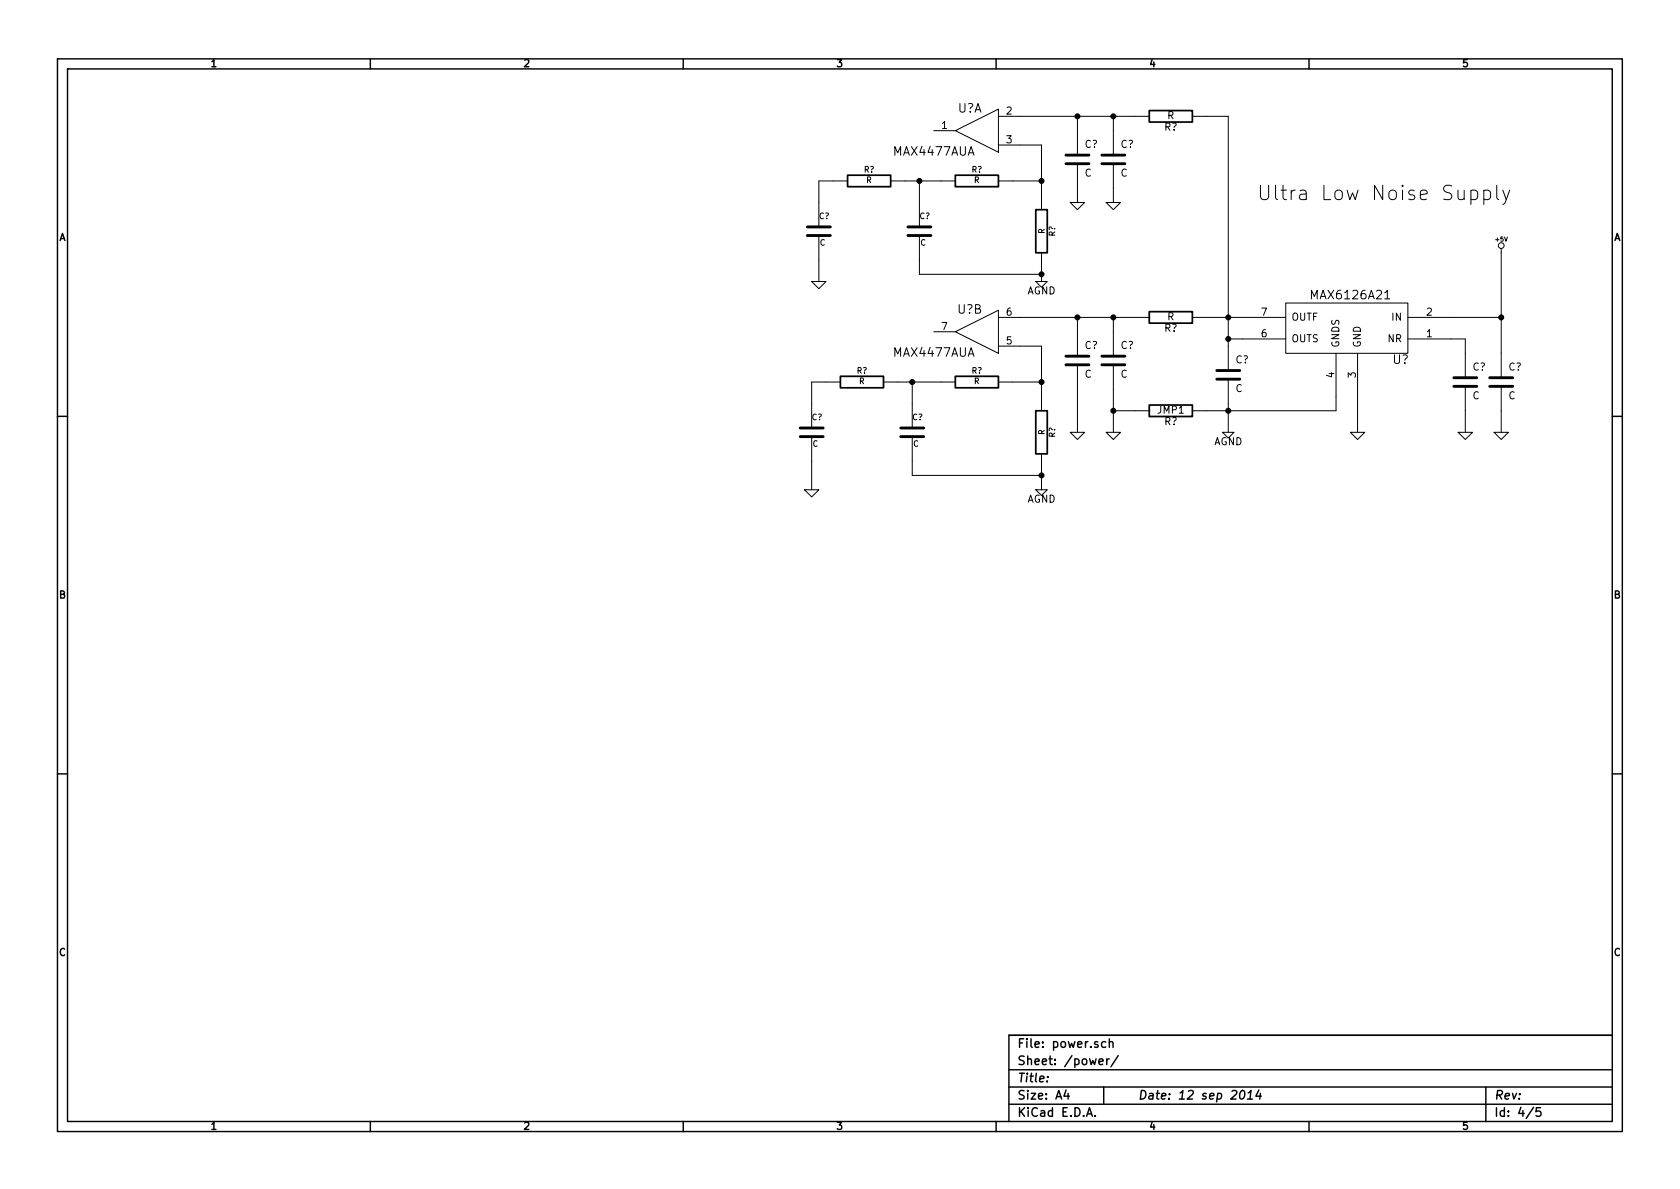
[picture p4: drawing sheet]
EESchema Schematic File Version 2
LIBS:power
LIBS:device
LIBS:transistors
LIBS:conn
LIBS:linear
LIBS:regul
LIBS:74xx
LIBS:cmos4000
LIBS:adc-dac
LIBS:memory
LIBS:xilinx
LIBS:special
LIBS:microcontrollers
LIBS:dsp
LIBS:microchip
LIBS:analog_switches
LIBS:motorola
LIBS:texas
LIBS:intel
LIBS:audio
LIBS:interface
LIBS:digital-audio
LIBS:philips
LIBS:display
LIBS:cypress
LIBS:siliconi
LIBS:opto
LIBS:atmel
LIBS:contrib
LIBS:valves
LIBS:sdr-cache
EELAYER 27 0
EELAYER END
$Descr A4 11693 8268
encoding utf-8
Sheet 4 5
Title ""
Date "12 sep 2014"
Rev ""
Comp ""
Comment1 ""
Comment2 ""
Comment3 ""
Comment4 ""
$EndDescr
Text Notes 8750 1400 0    100  ~ 0
Ultra Low Noise Supply
Connection ~ 7750 2850
Wire Wire Line
	7900 2850 7750 2850
Wire Wire Line
	7500 2700 7500 3000
Connection ~ 7750 800 
Wire Wire Line
	7750 800  7750 900 
Wire Wire Line
	7750 1300 7750 1400
Connection ~ 7750 2200
Wire Wire Line
	7750 2200 7750 2300
Wire Wire Line
	8400 800  8550 800 
Wire Wire Line
	8550 800  8550 2400
Connection ~ 8550 2350
Wire Wire Line
	9300 2850 9300 2750
Wire Wire Line
	9450 3000 9450 2750
Wire Wire Line
	10450 2850 10450 3000
Wire Wire Line
	10100 2350 10200 2350
Wire Wire Line
	10200 2350 10200 2450
Wire Wire Line
	10450 2200 10100 2200
Wire Wire Line
	10450 1750 10450 2450
Connection ~ 10450 2200
Wire Wire Line
	10200 2850 10200 3000
Wire Wire Line
	8650 2350 8550 2350
Wire Wire Line
	8550 2800 8550 3000
Connection ~ 8550 2850
Wire Wire Line
	8400 2200 8650 2200
Connection ~ 8550 2200
Wire Wire Line
	7100 2200 7900 2200
Wire Wire Line
	7500 2200 7500 2300
Wire Wire Line
	7750 2700 7750 3000
Wire Wire Line
	7500 1300 7500 1400
Wire Wire Line
	7100 800  7900 800 
Wire Wire Line
	7500 800  7500 900 
Wire Wire Line
	8400 2850 9300 2850
$Comp
L R R?
U 1 1
P 8150 2850
F 0 "R?" V 8230 2850 50  0000 C CNN
F 1 "JMP1" V 8150 2850 50  0000 C CNN
F 2 "" H 8150 2850 60  0001 C CNN
F 3 "" H 8150 2850 60  0001 C CNN
	1    8150 2850
	0    1    1    0   
$EndComp
$Comp
L GND #PWR?
U 1 1
P 7500 3000
F 0 "#PWR?" H 7500 3000 30  0001 C CNN
F 1 "GND" H 7500 2930 30  0001 C CNN
F 2 "" H 7500 3000 60  0001 C CNN
F 3 "" H 7500 3000 60  0001 C CNN
	1    7500 3000
	1    0    0    -1  
$EndComp
$Comp
L GND #PWR?
U 1 1
P 7750 3000
F 0 "#PWR?" H 7750 3000 30  0001 C CNN
F 1 "GND" H 7750 2930 30  0001 C CNN
F 2 "" H 7750 3000 60  0001 C CNN
F 3 "" H 7750 3000 60  0001 C CNN
	1    7750 3000
	1    0    0    -1  
$EndComp
$Comp
L GND #PWR?
U 1 1
P 7750 1400
F 0 "#PWR?" H 7750 1400 30  0001 C CNN
F 1 "GND" H 7750 1330 30  0001 C CNN
F 2 "" H 7750 1400 60  0001 C CNN
F 3 "" H 7750 1400 60  0001 C CNN
	1    7750 1400
	1    0    0    -1  
$EndComp
$Comp
L GND #PWR?
U 1 1
P 7500 1400
F 0 "#PWR?" H 7500 1400 30  0001 C CNN
F 1 "GND" H 7500 1330 30  0001 C CNN
F 2 "" H 7500 1400 60  0001 C CNN
F 3 "" H 7500 1400 60  0001 C CNN
	1    7500 1400
	1    0    0    -1  
$EndComp
$Comp
L C C?
U 1 1
P 7500 2500
F 0 "C?" H 7550 2600 50  0000 L CNN
F 1 "C" H 7550 2400 50  0000 L CNN
F 2 "" H 7500 2500 60  0001 C CNN
F 3 "" H 7500 2500 60  0001 C CNN
	1    7500 2500
	1    0    0    -1  
$EndComp
$Comp
L C C?
U 1 1
P 7750 2500
F 0 "C?" H 7800 2600 50  0000 L CNN
F 1 "C" H 7800 2400 50  0000 L CNN
F 2 "" H 7750 2500 60  0001 C CNN
F 3 "" H 7750 2500 60  0001 C CNN
	1    7750 2500
	1    0    0    -1  
$EndComp
$Comp
L C C?
U 1 1
P 7500 1100
F 0 "C?" H 7550 1200 50  0000 L CNN
F 1 "C" H 7550 1000 50  0000 L CNN
F 2 "" H 7500 1100 60  0001 C CNN
F 3 "" H 7500 1100 60  0001 C CNN
	1    7500 1100
	1    0    0    -1  
$EndComp
$Comp
L C C?
U 1 1
P 7750 1100
F 0 "C?" H 7800 1200 50  0000 L CNN
F 1 "C" H 7800 1000 50  0000 L CNN
F 2 "" H 7750 1100 60  0001 C CNN
F 3 "" H 7750 1100 60  0001 C CNN
	1    7750 1100
	1    0    0    -1  
$EndComp
$Comp
L R R?
U 1 1
P 8150 800
F 0 "R?" V 8230 800 50  0000 C CNN
F 1 "R" V 8150 800 50  0000 C CNN
F 2 "" H 8150 800 60  0001 C CNN
F 3 "" H 8150 800 60  0001 C CNN
	1    8150 800 
	0    1    1    0   
$EndComp
$Comp
L R R?
U 1 1
P 8150 2200
F 0 "R?" V 8230 2200 50  0000 C CNN
F 1 "R" V 8150 2200 50  0000 C CNN
F 2 "" H 8150 2200 60  0001 C CNN
F 3 "" H 8150 2200 60  0001 C CNN
	1    8150 2200
	0    1    1    0   
$EndComp
$Comp
L C C?
U 1 1
P 8550 2600
F 0 "C?" H 8600 2700 50  0000 L CNN
F 1 "C" H 8600 2500 50  0000 L CNN
F 2 "" H 8550 2600 60  0001 C CNN
F 3 "" H 8550 2600 60  0001 C CNN
	1    8550 2600
	1    0    0    -1  
$EndComp
$Comp
L GND #PWR?
U 1 1
P 9450 3000
F 0 "#PWR?" H 9450 3000 30  0001 C CNN
F 1 "GND" H 9450 2930 30  0001 C CNN
F 2 "" H 9450 3000 60  0001 C CNN
F 3 "" H 9450 3000 60  0001 C CNN
	1    9450 3000
	1    0    0    -1  
$EndComp
$Comp
L GND #PWR?
U 1 1
P 10450 3000
F 0 "#PWR?" H 10450 3000 30  0001 C CNN
F 1 "GND" H 10450 2930 30  0001 C CNN
F 2 "" H 10450 3000 60  0001 C CNN
F 3 "" H 10450 3000 60  0001 C CNN
	1    10450 3000
	1    0    0    -1  
$EndComp
$Comp
L GND #PWR?
U 1 1
P 10200 3000
F 0 "#PWR?" H 10200 3000 30  0001 C CNN
F 1 "GND" H 10200 2930 30  0001 C CNN
F 2 "" H 10200 3000 60  0001 C CNN
F 3 "" H 10200 3000 60  0001 C CNN
	1    10200 3000
	1    0    0    -1  
$EndComp
$Comp
L C C?
U 1 1
P 10200 2650
F 0 "C?" H 10250 2750 50  0000 L CNN
F 1 "C" H 10250 2550 50  0000 L CNN
F 2 "" H 10200 2650 60  0001 C CNN
F 3 "" H 10200 2650 60  0001 C CNN
	1    10200 2650
	1    0    0    -1  
$EndComp
$Comp
L C C?
U 1 1
P 10450 2650
F 0 "C?" H 10500 2750 50  0000 L CNN
F 1 "C" H 10500 2550 50  0000 L CNN
F 2 "" H 10450 2650 60  0001 C CNN
F 3 "" H 10450 2650 60  0001 C CNN
	1    10450 2650
	1    0    0    -1  
$EndComp
$Comp
L +5V #PWR?
U 1 1
P 10450 1750
F 0 "#PWR?" H 10450 1840 20  0001 C CNN
F 1 "+5V" H 10450 1840 30  0000 C CNN
F 2 "" H 10450 1750 60  0001 C CNN
F 3 "" H 10450 1750 60  0001 C CNN
	1    10450 1750
	1    0    0    -1  
$EndComp
$Comp
L MAX6126A21 U?
U 1 1
P 9350 2250
F 0 "U?" H 9750 2000 60  0000 C CNN
F 1 "MAX6126A21" H 9400 2450 60  0000 C CNN
F 2 "" H 9350 2250 60  0001 C CNN
F 3 "" H 9350 2250 60  0001 C CNN
	1    9350 2250
	1    0    0    -1  
$EndComp
$Comp
L MAX4477AUA U?
U 1 1
P 6850 900
F 0 "U?" H 6750 1050 60  0000 C CNN
F 1 "MAX4477AUA" H 6500 750 60  0000 C CNN
F 2 "" H 6850 900 60  0001 C CNN
F 3 "" H 6850 900 60  0001 C CNN
	1    6850 900 
	1    0    0    -1  
$EndComp
$Comp
L MAX4477AUA U?
U 2 1
P 6850 2300
F 0 "U?" H 6750 2450 60  0000 C CNN
F 1 "MAX4477AUA" H 6500 2150 60  0000 C CNN
F 2 "" H 6850 2300 60  0001 C CNN
F 3 "" H 6850 2300 60  0001 C CNN
	2    6850 2300
	1    0    0    -1  
$EndComp
Connection ~ 7500 800 
Connection ~ 7500 2200
Wire Wire Line
	7100 1000 7250 1000
Wire Wire Line
	7250 1000 7250 1350
$Comp
L R R?
U 1 1
P 7250 1600
F 0 "R?" V 7330 1600 40  0000 C CNN
F 1 "R" V 7257 1601 40  0000 C CNN
F 2 "~" V 7180 1600 30  0000 C CNN
F 3 "~" H 7250 1600 30  0000 C CNN
	1    7250 1600
	1    0    0    -1  
$EndComp
Wire Wire Line
	7250 1950 7250 1850
$Comp
L AGND #PWR?
U 1 1
P 7250 1950
F 0 "#PWR?" H 7250 1950 40  0001 C CNN
F 1 "AGND" H 7250 1880 50  0000 C CNN
F 2 "" H 7250 1950 60  0001 C CNN
F 3 "" H 7250 1950 60  0001 C CNN
	1    7250 1950
	1    0    0    -1  
$EndComp
$Comp
L AGND #PWR?
U 1 1
P 8550 3000
F 0 "#PWR?" H 8550 3000 40  0001 C CNN
F 1 "AGND" H 8550 2930 50  0000 C CNN
F 2 "" H 8550 3000 60  0001 C CNN
F 3 "" H 8550 3000 60  0001 C CNN
	1    8550 3000
	1    0    0    -1  
$EndComp
Wire Wire Line
	7100 2400 7250 2400
Wire Wire Line
	7250 2400 7250 2750
$Comp
L R R?
U 1 1
P 7250 3000
F 0 "R?" V 7330 3000 40  0000 C CNN
F 1 "R" V 7257 3001 40  0000 C CNN
F 2 "~" V 7180 3000 30  0000 C CNN
F 3 "~" H 7250 3000 30  0000 C CNN
	1    7250 3000
	1    0    0    -1  
$EndComp
$Comp
L AGND #PWR?
U 1 1
P 7250 3400
F 0 "#PWR?" H 7250 3400 40  0001 C CNN
F 1 "AGND" H 7250 3330 50  0000 C CNN
F 2 "" H 7250 3400 60  0001 C CNN
F 3 "" H 7250 3400 60  0001 C CNN
	1    7250 3400
	1    0    0    -1  
$EndComp
Wire Wire Line
	7250 3400 7250 3250
$Comp
L R R?
U 1 1
P 6800 1250
F 0 "R?" V 6880 1250 40  0000 C CNN
F 1 "R" V 6807 1251 40  0000 C CNN
F 2 "~" V 6730 1250 30  0000 C CNN
F 3 "~" H 6800 1250 30  0000 C CNN
	1    6800 1250
	0    -1   -1   0   
$EndComp
Wire Wire Line
	7050 1250 7250 1250
Connection ~ 7250 1250
$Comp
L R R?
U 1 1
P 6800 2650
F 0 "R?" V 6880 2650 40  0000 C CNN
F 1 "R" V 6807 2651 40  0000 C CNN
F 2 "~" V 6730 2650 30  0000 C CNN
F 3 "~" H 6800 2650 30  0000 C CNN
	1    6800 2650
	0    -1   -1   0   
$EndComp
Wire Wire Line
	7050 2650 7250 2650
Connection ~ 7250 2650
$Comp
L C C?
U 1 1
P 6350 3000
F 0 "C?" H 6350 3100 40  0000 L CNN
F 1 "C" H 6356 2915 40  0000 L CNN
F 2 "~" H 6388 2850 30  0000 C CNN
F 3 "~" H 6350 3000 60  0000 C CNN
	1    6350 3000
	1    0    0    -1  
$EndComp
$Comp
L C C?
U 1 1
P 6400 1600
F 0 "C?" H 6400 1700 40  0000 L CNN
F 1 "C" H 6406 1515 40  0000 L CNN
F 2 "~" H 6438 1450 30  0000 C CNN
F 3 "~" H 6400 1600 60  0000 C CNN
	1    6400 1600
	1    0    0    -1  
$EndComp
Wire Wire Line
	7250 3300 6350 3300
Wire Wire Line
	6350 3300 6350 3200
Connection ~ 7250 3300
Wire Wire Line
	6250 2650 6550 2650
Wire Wire Line
	6350 2650 6350 2800
Wire Wire Line
	6400 1400 6400 1250
Wire Wire Line
	6300 1250 6550 1250
Wire Wire Line
	7250 1900 6400 1900
Wire Wire Line
	6400 1900 6400 1800
Connection ~ 7250 1900
$Comp
L R R?
U 1 1
P 6050 1250
F 0 "R?" V 6130 1250 40  0000 C CNN
F 1 "R" V 6057 1251 40  0000 C CNN
F 2 "~" V 5980 1250 30  0000 C CNN
F 3 "~" H 6050 1250 30  0000 C CNN
	1    6050 1250
	0    -1   -1   0   
$EndComp
$Comp
L R R?
U 1 1
P 6000 2650
F 0 "R?" V 6080 2650 40  0000 C CNN
F 1 "R" V 6007 2651 40  0000 C CNN
F 2 "~" V 5930 2650 30  0000 C CNN
F 3 "~" H 6000 2650 30  0000 C CNN
	1    6000 2650
	0    -1   -1   0   
$EndComp
$Comp
L C C?
U 1 1
P 5700 1600
F 0 "C?" H 5700 1700 40  0000 L CNN
F 1 "C" H 5706 1515 40  0000 L CNN
F 2 "~" H 5738 1450 30  0000 C CNN
F 3 "~" H 5700 1600 60  0000 C CNN
	1    5700 1600
	1    0    0    -1  
$EndComp
$Comp
L C C?
U 1 1
P 5650 3000
F 0 "C?" H 5650 3100 40  0000 L CNN
F 1 "C" H 5656 2915 40  0000 L CNN
F 2 "~" H 5688 2850 30  0000 C CNN
F 3 "~" H 5650 3000 60  0000 C CNN
	1    5650 3000
	1    0    0    -1  
$EndComp
Connection ~ 6400 1250
Wire Wire Line
	5800 1250 5700 1250
Wire Wire Line
	5700 1250 5700 1400
Wire Wire Line
	5750 2650 5650 2650
Wire Wire Line
	5650 2650 5650 2800
Connection ~ 6350 2650
$Comp
L GND #PWR?
U 1 1
P 5700 1950
F 0 "#PWR?" H 5700 1950 30  0001 C CNN
F 1 "GND" H 5700 1880 30  0001 C CNN
F 2 "" H 5700 1950 60  0001 C CNN
F 3 "" H 5700 1950 60  0001 C CNN
	1    5700 1950
	1    0    0    -1  
$EndComp
$Comp
L GND #PWR?
U 1 1
P 5650 3400
F 0 "#PWR?" H 5650 3400 30  0001 C CNN
F 1 "GND" H 5650 3330 30  0001 C CNN
F 2 "" H 5650 3400 60  0001 C CNN
F 3 "" H 5650 3400 60  0001 C CNN
	1    5650 3400
	1    0    0    -1  
$EndComp
Wire Wire Line
	5650 3200 5650 3400
Wire Wire Line
	5700 1950 5700 1800
$EndSCHEMATC
